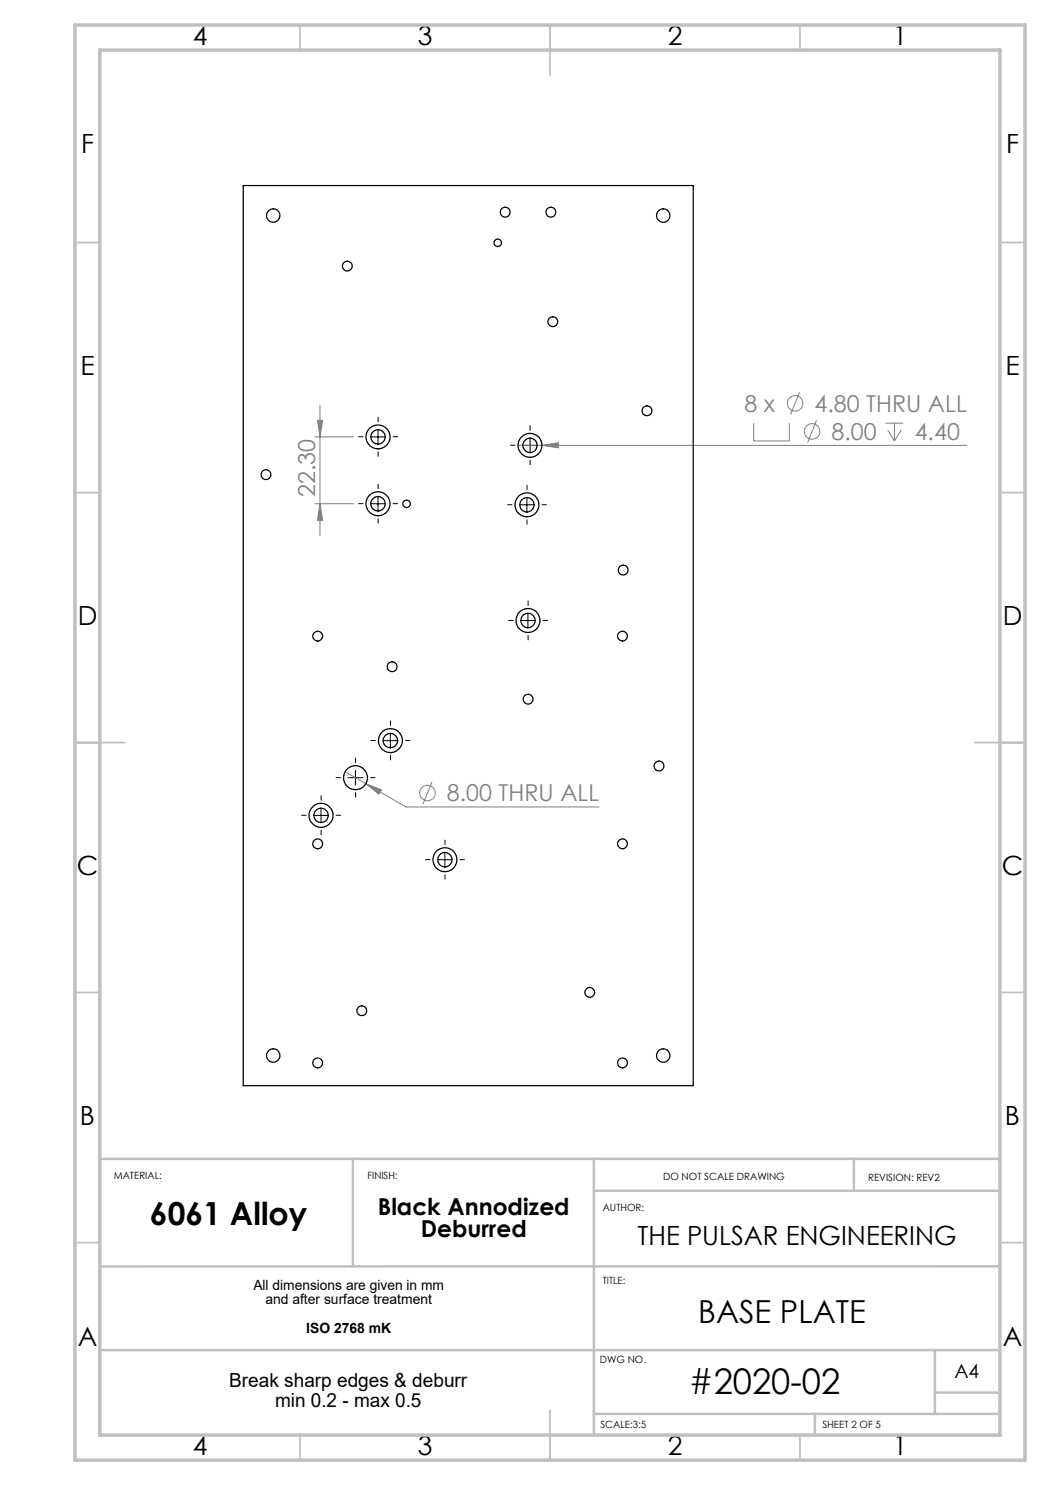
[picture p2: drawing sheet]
<svg xmlns="http://www.w3.org/2000/svg" width="210mm" height="297mm" viewBox="0 0 210 297" stroke-linecap="round" stroke-linejoin="round" font-family="sans-serif">
<g fill="none" stroke="#808080" stroke-width=".2">
<path d="M159.9 78.5l-1.8 4.4M63 87.4h7.7M63.5 84.1h1l-.5 3.3zM64 81v26.1M103.6 89.1h89.8M108.4 89.1l3.3-.6v1.1zM150.7 84.6v3.6h7.2v-3.6M163.3 84.1l-1.8 4.4M177.1 84.6h3.6M177.6 86l1.3 2.2M178.9 84.6v3.6M180.2 86l-1.3 2.2"/>
<path d="M63 100.7h7.7M64 100.7l.5 3.4h-1zM69 154.3l12.2 7.1h38.6M73.2 156.7l3.1 1.3-.5 .9zM86.4 156.4l-1.8 4.4"/>
<circle cx="159" cy="80.7" r="1.55"/>
<circle cx="162.4" cy="86.3" r="1.55"/>
<circle cx="85.5" cy="158.6" r="1.55"/>
</g>
<g fill="none" stroke="#000" stroke-width=".2" stroke-dasharray="15.2 1.3 1.3 1.3">
<path d="M72.6 87.4h-.9M75.6 97.7v-.9M75.6 84.4v-.9M75.6 90.4v.9M78.6 87.4h.9M103 89h-.9M105.4 98v-.9M106 86v-.9M106 92v.9M109 89h.9M72.6 100.7h-.9M75.6 103.7v.9"/>
<path d="M78.6 100.7h.9M102.4 101h-.9M105.4 104v.9M108.4 101h.9M102.6 124.1h-.9M105.6 121.1v-.9M105.6 127.1v.9M108.6 124.1h.9M68.1 155.5h-.9M71.1 152.5v-.9M71.1 158.5v.9M74.1 155.5h.9"/>
<path d="M75.1 148.1h-.9M78.1 145.1v-.9M78.1 151.1v.9M81.1 148.1h.9M61.2 163.1h-.9M64.2 160.1v-.9M64.2 166.1v.9M67.2 163.1h.9M86 171.9h-.9M89 168.9v-.9M89 174.9v.9M92 171.9h.9"/>
</g>
<g fill="none" stroke="#000" stroke-width=".2">
<path d="M74.1 87.4h3M75.6 85.9v3M75.6 99.3v3M104.5 89.1h3M105.4 99.5v3M106 87.6v3M74.1 100.7h3M103.9 101h3M104.1 124.1h3M105.6 122.6v3M69.6 155.5h3M71.1 154.1v3"/>
<path d="M76.6 148.1h3M78.1 146.6v3M62.7 163.1h3M64.2 161.6v3M87.5 171.9h3M89 170.5v3"/>
</g>
<g fill="none" stroke="#c0c0c0" stroke-width=".35">
<path d="M60 5v5M110 5v10M160 5v5M15 48.5h5M200 48.5h5M15 98.5h5M200 98.5h5M15 148.5h10M195 148.5h10M15 198.5h5M200 198.5h5M15 248.5h5"/>
<path d="M200 248.5h5M60 287v5M110 282v10M160 287v5"/>
</g>
<path d="M70.6 231.8v21.5M118.8 231.8v55.2M118.8 238.2h81.2M170.8 231.8v6.4M200 231.8h-180v55.2M200 253.3h-180M20 270h180M187 270v12.8M187 278.5h13M118.8 282.8h81.2M163 282.8v4.2" fill="none" stroke="#c0c0c0" stroke-width=".5"/>
<path d="M15 5h190v287h-190zM20 10h180v277h-180z" fill="none" stroke="#c0c0c0" stroke-width=".7"/>
<g fill="#808080">
<path d="M108.4 89.1l3.3 .5v-1.1zM73.2 156.7l2.6 2.2 .5-.9z"/>
<path d="M63.5 84.1h1l-.5 3.3zM64 100.7l.5 3.4h-1z"/>
</g>
<g fill="none" stroke="#000" stroke-width=".25">
<path d="M48.6 37.1h90v180h-90z"/>
<circle cx="54.7" cy="43.1" r="1.35"/>
<circle cx="69.5" cy="53.2" r=".98"/>
<circle cx="99.6" cy="48.6" r=".75"/>
<circle cx="101" cy="42.4" r=".99"/>
<circle cx="110.2" cy="42.4" r=".99"/>
<circle cx="132.7" cy="43.1" r="1.35"/>
<circle cx="110.6" cy="64.3" r=".98"/>
<circle cx="53.2" cy="94.9" r=".99"/>
<circle cx="75.6" cy="87.4" r="2.41"/>
<circle cx="75.6" cy="87.4" r="1.45"/>
<circle cx="106" cy="89.1" r="2.4"/>
<circle cx="106" cy="89.1" r="1.43"/>
<circle cx="129.4" cy="82.2" r=".99"/>
<circle cx="75.6" cy="100.7" r="2.41"/>
<circle cx="75.6" cy="100.8" r="1.45"/>
<circle cx="81.3" cy="100.8" r=".76"/>
<circle cx="105.4" cy="101" r="1.44"/>
<circle cx="105.4" cy="101" r="2.4"/>
<circle cx="124.6" cy="114" r=".99"/>
<circle cx="63.5" cy="127.2" r=".99"/>
<circle cx="78.4" cy="133.4" r=".99"/>
<circle cx="105.6" cy="124.1" r="2.41"/>
<circle cx="105.6" cy="124.1" r="1.45"/>
<circle cx="105.6" cy="139.8" r=".99"/>
<circle cx="124.5" cy="127.2" r=".99"/>
<circle cx="71.1" cy="155.5" r="2.4"/>
<circle cx="78.1" cy="148.1" r="1.43"/>
<circle cx="78.1" cy="148.1" r="2.41"/>
<circle cx="131.8" cy="153.2" r=".99"/>
<circle cx="63.5" cy="168.8" r=".99"/>
<circle cx="64.2" cy="163.1" r="1.43"/>
<circle cx="64.2" cy="163.1" r="2.41"/>
<circle cx="89" cy="171.9" r="2.41"/>
<circle cx="89" cy="171.9" r="1.45"/>
<circle cx="124.5" cy="168.8" r=".99"/>
<circle cx="117.9" cy="198.5" r=".98"/>
<circle cx="54.7" cy="211.1" r="1.35"/>
<circle cx="63.5" cy="212.6" r=".99"/>
<circle cx="72.4" cy="202.1" r=".99"/>
<circle cx="124.5" cy="212.6" r=".99"/>
<circle cx="132.7" cy="211.1" r="1.35"/>
</g>
<text font-size="7.1" x="137.7" y="278.8">#2020-02</text>
<g font-size="6.3">
<text x="30" y="245.1">6061 Alloy</text>
<text x="139.6" y="264.6">BASE PLATE</text>
</g>
<g font-size="5.3">
<text x="38.5" y="8.9">4</text>
<text x="83.5" y="8.9">3</text>
<text x="133.6" y="8.9">2</text>
<text x="178.6" y="8.9">1</text>
<text x="16.2" y="30.7">F</text>
<text x="201.2" y="30.7">F</text>
<text x="16.1" y="74.9">E</text>
<text x="201.1" y="74.9">E</text>
<text x="15.5" y="124.9">D</text>
<text x="200.5" y="124.9">D</text>
<text x="15.4" y="174.9">C</text>
<text x="200.4" y="174.9">C</text>
<text x="16" y="224.9">B</text>
<text x="201" y="224.9">B</text>
<text x="127.5" y="249">THE PULSAR ENGINEERING</text>
<text x="15.5" y="269.2">A</text>
<text x="200.5" y="269.2">A</text>
<text x="38.5" y="290.9">4</text>
<text x="83.5" y="290.9">3</text>
<text x="133.6" y="290.9">2</text>
<text x="178.6" y="290.9">1</text>
</g>
<g font-size="4.7" fill="#808080">
<text x="148.9" y="82.4">8 x</text>
<text x="162.9" y="82.4">4.80 THRU ALL</text>
<text x="166.3" y="88">8.00</text>
<text x="182.9" y="88">4.40</text>
<text x="63" y="99.5" transform="rotate(-90 63 99.5)">22.30</text>
<text x="89.4" y="160.3">8.00 THRU ALL</text>
</g>
<g font-size="4.7">
<text x="75.6" y="243">Black Annodized</text>
<text x="84.2" y="247.5">Deburred</text>
</g>
<g font-size="3.9">
<text x="190.9" y="275.5">A4</text>
<text x="45.9" y="277.5">Break sharp edges &amp; deburr</text>
<text x="55" y="281.4">min 0.2 - max 0.5</text>
</g>
<g font-size="2.8">
<text x="50.7" y="258.1">All dimensions are given in mm</text>
<text x="53.1" y="260.9">and after surface treatment</text>
<text x="61.3" y="266.5">ISO 2768 mK</text>
</g>
<g font-size="2">
<text x="22.8" y="235.8">MATERIAL:</text>
<text x="73.5" y="235.8">FINISH:</text>
<text x="132.6" y="236">DO NOT SCALE DRAWING</text>
<text x="173.6" y="236.1">REVISION: REV2</text>
<text x="120.5" y="242.1">AUTHOR:</text>
<text x="120.5" y="256.7">TITLE:</text>
<text x="120" y="272.5">DWG NO.</text>
<text x="120.1" y="285.6">SCALE:3:5</text>
<text x="164.5" y="285.6">SHEET 2 OF 5</text>
</g>
</svg>
